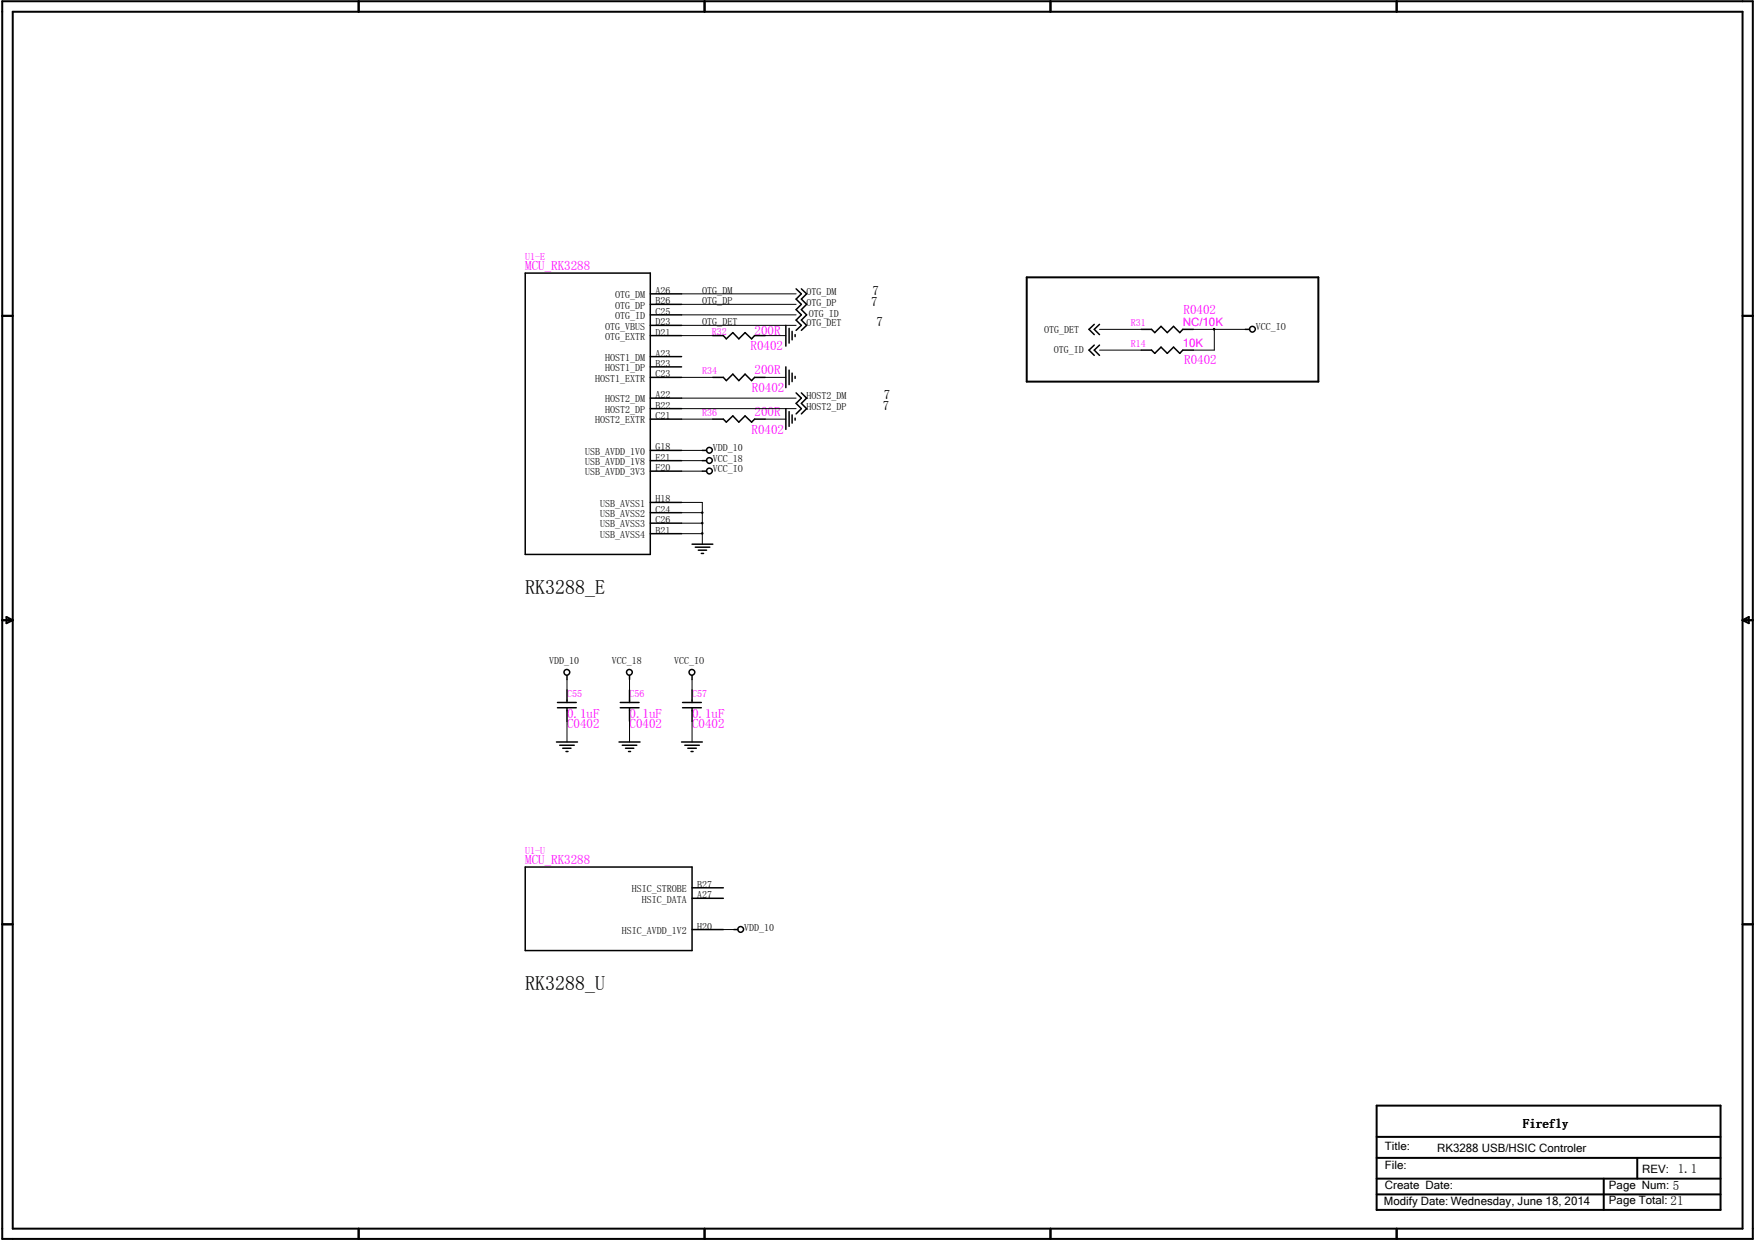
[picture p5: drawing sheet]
<svg xmlns="http://www.w3.org/2000/svg" width="297mm" height="210mm" viewBox="0 0 297 210" stroke-linecap="round" stroke-linejoin="round" font-family="sans-serif">
<g fill="none" stroke="#000" stroke-width=".34">
<path d="M.4 .2h296.3v209.5h-296.3zM2.2 2h292.7v206h-292.7zM60.7 .2v1.8M119.2 .2v1.8M177.8 .2v1.8M236.4 .2v1.8M.4 53.5h1.8M173.8 46.9h49.3v17.7h-49.3zM294.9 53.5h1.8M.4 105h1.8M1.1 104.4l1.1 .6-1.1 .5zM294.9 105h1.8"/>
<path d="M294.9 105l1.1-.6v1.1zM.4 156.5h1.8M294.9 156.5h1.8M233 192.4h58.2M233 187.2h58.2v17.6h-58.2zM233 196h58.2M233 199.5h58.2M271.4 199.5v5.3M277.1 196v3.5M60.7 208v1.7M119.2 208v1.7M177.8 208v1.7"/>
<path d="M233 202.2h58.2M236.4 208v1.7"/>
</g>
<g fill="none" stroke="#000" stroke-width=".25">
<path d="M88.9 46.2h21.2v47.7h-21.2zM110.1 56.8h5.3M110.1 49.7h5.3M110.1 51.5h5.3M110.1 55.1h5.3M110.1 53.3h5.3M120.6 56.8h1.8l.5 .6 1.1-1.1 1 1.1 1.1-1.1 1.1 1.1 .5-.6h1.8M133 55.1v3.5M133.6 55.6v2.5M134.1 56.1v1.4M134.6 56.6v.4M134.7 48.9l.9 .8-.9 .9 .9 .9-.9 .9 .9 .9-.9 .9 .9 .9-.9 .8"/>
<path d="M135.6 48.9l.9 .8-.9 .9 .9 .9-.9 .9 .9 .9-.9 .9 .9 .9-.9 .8M185.2 58.4l-.9 .9 .9 .9M185.2 54.9l-.9 .9 .9 .8M186.1 58.4l-.9 .9 .9 .9M186.1 54.9l-.9 .9 .9 .8M193.2 55.8h1.7l.5 .5 1.1-1.1 1.1 1.1 1-1.1 1.1 1.1 .5-.5h1.8M193.2 59.3h1.7l.5 .5 1.1-1 1.1 1 1-1 1.1 1 .5-.5h1.8M210.8 55.8h.7M110.1 71h5.3M110.1 60.4h5.3M110.1 62.1h5.3M110.1 76.2h5.3"/>
<path d="M110.1 79.8h5.3M110.1 67.4h5.3M110.1 69.2h5.3M110.1 78h5.3M110.1 63.9h5.3M118.9 76.2h.7M118.9 79.8h.7M118.9 78h.7M120.6 71h1.8l.5 .5 1.1-1.1 1 1.1 1.1-1.1 1.1 1.1 .5-.5h1.8M120.6 63.9h1.8l.5 .5 1.1-1.1 1 1.1 1.1-1.1 1.1 1.1 .5-.5h1.8M133 62.1v3.5M133 69.2v3.5"/>
<path d="M133.6 62.7v2.4M133.6 69.7v2.5M134.1 63.2v1.4M134.1 70.2v1.4M134.6 63.7v.4M134.6 70.8v.3M134.7 66.5l.9 .9-.9 .9 .9 .9-.9 .9M135.6 66.5l.9 .9-.9 .9 .9 .9-.9 .9M110.1 85h5.3M110.1 86.8h5.3M110.1 88.6h5.3M110.1 90.3h5.3"/>
<path d="M117.1 92.1h3.5M117.7 92.6h2.4M118.2 93.1h1.4M118.7 93.7h.4M94.4 119.8h3.1M94.4 118.9h3.1M96 114.3v.7M96 116.8v2.1M96 119.8v2.3M105 119.8h3.2M105 118.9h3.2M106.5 114.3v.7"/>
<path d="M106.5 116.8v2.1M106.5 119.8v2.3M115.5 119.8h3.2M115.5 118.9h3.2M117.1 114.3v.7M117.1 116.8v2.1M117.1 119.8v2.3M94.2 125.6h3.5M94.7 126.2h2.5M95.2 126.7h1.4M95.8 127.2h.3M104.8 125.6h3.5"/>
<path d="M105.3 126.2h2.5M105.9 126.7h1.4M106.4 127.2h.3M115.4 125.6h3.5M115.9 126.2h2.5M116.4 126.7h1.5M117 127.2h.3M88.9 146.8h28.2v14.1h-28.2zM117.1 150.3h5.3M117.1 152.1h5.3M117.1 157.4h5.3M124.2 157.4h.7"/>
<circle cx="212" cy="55.7" r=".49"/>
<circle cx="120.1" cy="79.7" r=".49"/>
<circle cx="120.1" cy="76.2" r=".49"/>
<circle cx="120.1" cy="78" r=".49"/>
<circle cx="95.9" cy="113.8" r=".49"/>
<circle cx="106.5" cy="113.8" r=".49"/>
<circle cx="117.1" cy="113.8" r=".49"/>
<circle cx="125.4" cy="157.3" r=".49"/>
</g>
<g fill="none" stroke="#000" stroke-width=".17">
<path d="M115.4 51.5h19.3M115.4 56.8h5.2M115.4 55.1h19.3M115.4 49.7h19.3M115.4 53.3h19.3M129.5 56.8h3.5M186.1 55.8h7.1M186.1 59.3h7.1M202 55.8h8.8M205.4 55.6l.2 .1-.1 .2zM205.5 55.8v3.5h-3.5M115.4 63.9h5.2"/>
<path d="M115.4 79.8h3.5M115.4 67.4h19.3M115.4 71h5.2M115.4 69.2h19.3M115.4 76.2h3.5M115.4 78h3.5M129.5 63.9h3.5M129.5 71h3.5M115.4 85h3.5v7.1M115.4 86.8h3.5M115.4 88.6h3.5M115.4 90.3h3.5"/>
<path d="M118.8 90.2h.1v.2h-.1zM118.8 88.5h.1v.1h-.1zM118.8 86.7h.1v.2h-.1zM96 115v1.8M106.5 115v1.8M117.1 115v1.8M96 122.1v3.5M106.5 122.1v3.5M117.1 122.1v3.5M122.4 157.4h1.8"/>
</g>
<g fill="#000">
<path d="M205.4 55.6l.2 .1-.1 .2z" fill-rule="evenodd"/>
<path d="M118.8 90.2h.1v.2h-.1z" fill-rule="evenodd"/>
<path d="M118.8 88.5h.1v.1h-.1z" fill-rule="evenodd"/>
<path d="M118.8 86.7h.1v.2h-.1z" fill-rule="evenodd"/>
</g>
<g font-size="3.4">
<text x="88.9" y="100.5">RK3288_E</text>
<text x="88.9" y="167.6">RK3288_U</text>
</g>
<g font-size="2.2" fill="#f0f">
<text x="88.9" y="45.7">MCU_RK3288</text>
<text x="200.3" y="53.1">R0402</text>
<text x="127" y="59.2">R0402</text>
<text x="127.7" y="56.6">200R</text>
<text x="127.7" y="63.3">200R</text>
<text x="200.4" y="61.6">R0402</text>
<text x="127.3" y="66.3">R0402</text>
<text x="127.7" y="70.4">200R</text>
<text x="127.2" y="73.5">R0402</text>
<text x="96" y="123.3">C0402</text>
<text x="96" y="121.5">0.1uF</text>
<text x="106.5" y="123.3">C0402</text>
<text x="106.5" y="121.5">0.1uF</text>
<text x="117.1" y="123.3">C0402</text>
<text x="117.1" y="121.5">0.1uF</text>
<text x="88.9" y="146.2">MCU_RK3288</text>
</g>
<g font-size="2.2">
<text x="147.4" y="51.7">7</text>
<text x="147.7" y="50">7</text>
<text x="148.3" y="55.2">7</text>
<text x="149.4" y="69.3">7</text>
<text x="149.6" y="67.6">7</text>
<text x="257.8" y="190.9">Firefly</text>
</g>
<g font-size="1.9" fill="#f0f">
<text x="200.2" y="55.2">NC/10K</text>
<text x="200.2" y="58.8">10K</text>
</g>
<g font-size="1.9">
<text x="234.4" y="194.7">Title:</text>
<text x="234.4" y="197.9">File:</text>
<text x="243.2" y="194.9">RK3288 USB/HSIC Controler</text>
<text x="234.2" y="203.9">Modify Date: Wednesday, June 18, 2014</text>
<text x="234.4" y="201.3">Create Date:</text>
<text x="272.3" y="201.3">Page Num: 5</text>
<text x="272.3" y="203.8">Page Total: 21</text>
<text x="278" y="198.6">REV: 1.1</text>
</g>
<g font-size="1.7" fill="#f0f">
<text x="88.9" y="43.9">U1-E</text>
<text x="120.5" y="56.6">R32</text>
<text x="191.4" y="55.2">R31</text>
<text x="191.4" y="58.8">R14</text>
<text x="118.9" y="63.3">R34</text>
<text x="118.9" y="70.4">R36</text>
<text x="96" y="118">C55</text>
<text x="106.5" y="118">C56</text>
<text x="117.1" y="118">C57</text>
<text x="88.9" y="144.5">U1-U</text>
</g>
<g font-size="1.7">
<text x="104.1" y="50.5">OTG_DM</text>
<text x="104.1" y="52.2">OTG_DP</text>
<text x="111" y="49.7">A26</text>
<text x="111" y="51.5">B26</text>
<text x="111" y="53.3">C25</text>
<text x="118.9" y="51.5">OTG_DP</text>
<text x="118.9" y="49.7">OTG_DM</text>
<text x="136.5" y="50">OTG_DM</text>
<text x="136.5" y="51.7">OTG_DP</text>
<text x="136.9" y="53.6">OTG_ID</text>
<text x="102.4" y="55.8">OTG_VBUS</text>
<text x="102.4" y="57.5">OTG_EXTR</text>
<text x="104.1" y="54">OTG_ID</text>
<text x="111" y="55.1">D23</text>
<text x="111" y="56.8">D21</text>
<text x="118.9" y="55.1">OTG_DET</text>
<text x="136.5" y="55.2">OTG_DET</text>
<text x="176.7" y="56.3">OTG_DET</text>
<text x="178.3" y="59.8">OTG_ID</text>
<text x="212.6" y="55.9">VCC_IO</text>
<text x="100.7" y="64.6">HOST1_EXTR</text>
<text x="102.4" y="61.1">HOST1_DM</text>
<text x="102.4" y="62.8">HOST1_DP</text>
<text x="111" y="60.4">A23</text>
<text x="111" y="62.1">B23</text>
<text x="111" y="63.9">C23</text>
<text x="100.7" y="71.7">HOST2_EXTR</text>
<text x="102.4" y="68.1">HOST2_DM</text>
<text x="102.4" y="69.9">HOST2_DP</text>
<text x="111" y="71">C21</text>
<text x="111" y="67.4">A22</text>
<text x="111" y="69.2">B22</text>
<text x="136.5" y="67.6">HOST2_DM</text>
<text x="136.5" y="69.3">HOST2_DP</text>
<text x="99" y="77">USB_AVDD_1V0</text>
<text x="111" y="76.2">G18</text>
<text x="111" y="78">E21</text>
<text x="120.6" y="76.4">VDD_10</text>
<text x="99" y="80.5">USB_AVDD_3V3</text>
<text x="99" y="78.7">USB_AVDD_1V8</text>
<text x="111" y="79.8">F20</text>
<text x="120.6" y="78.1">VCC_18</text>
<text x="120.6" y="79.9">VCC_IO</text>
<text x="101.6" y="85.8">USB_AVSS1</text>
<text x="101.6" y="87.5">USB_AVSS2</text>
<text x="101.6" y="89.3">USB_AVSS3</text>
<text x="111" y="85">H18</text>
<text x="111" y="86.8">C24</text>
<text x="111" y="88.6">C26</text>
<text x="101.6" y="91.1">USB_AVSS4</text>
<text x="111" y="90.3">B21</text>
<text x="93" y="112.4">VDD_10</text>
<text x="103.5" y="112.4">VCC_18</text>
<text x="114.1" y="112.4">VCC_IO</text>
<text x="106.9" y="151">HSIC_STROBE</text>
<text x="108.6" y="152.8">HSIC_DATA</text>
<text x="118" y="150.3">B27</text>
<text x="118" y="152.1">A27</text>
<text x="105.2" y="158.1">HSIC_AVDD_1V2</text>
<text x="118" y="157.4">H20</text>
<text x="125.9" y="157.5">VDD_10</text>
</g>
</svg>
